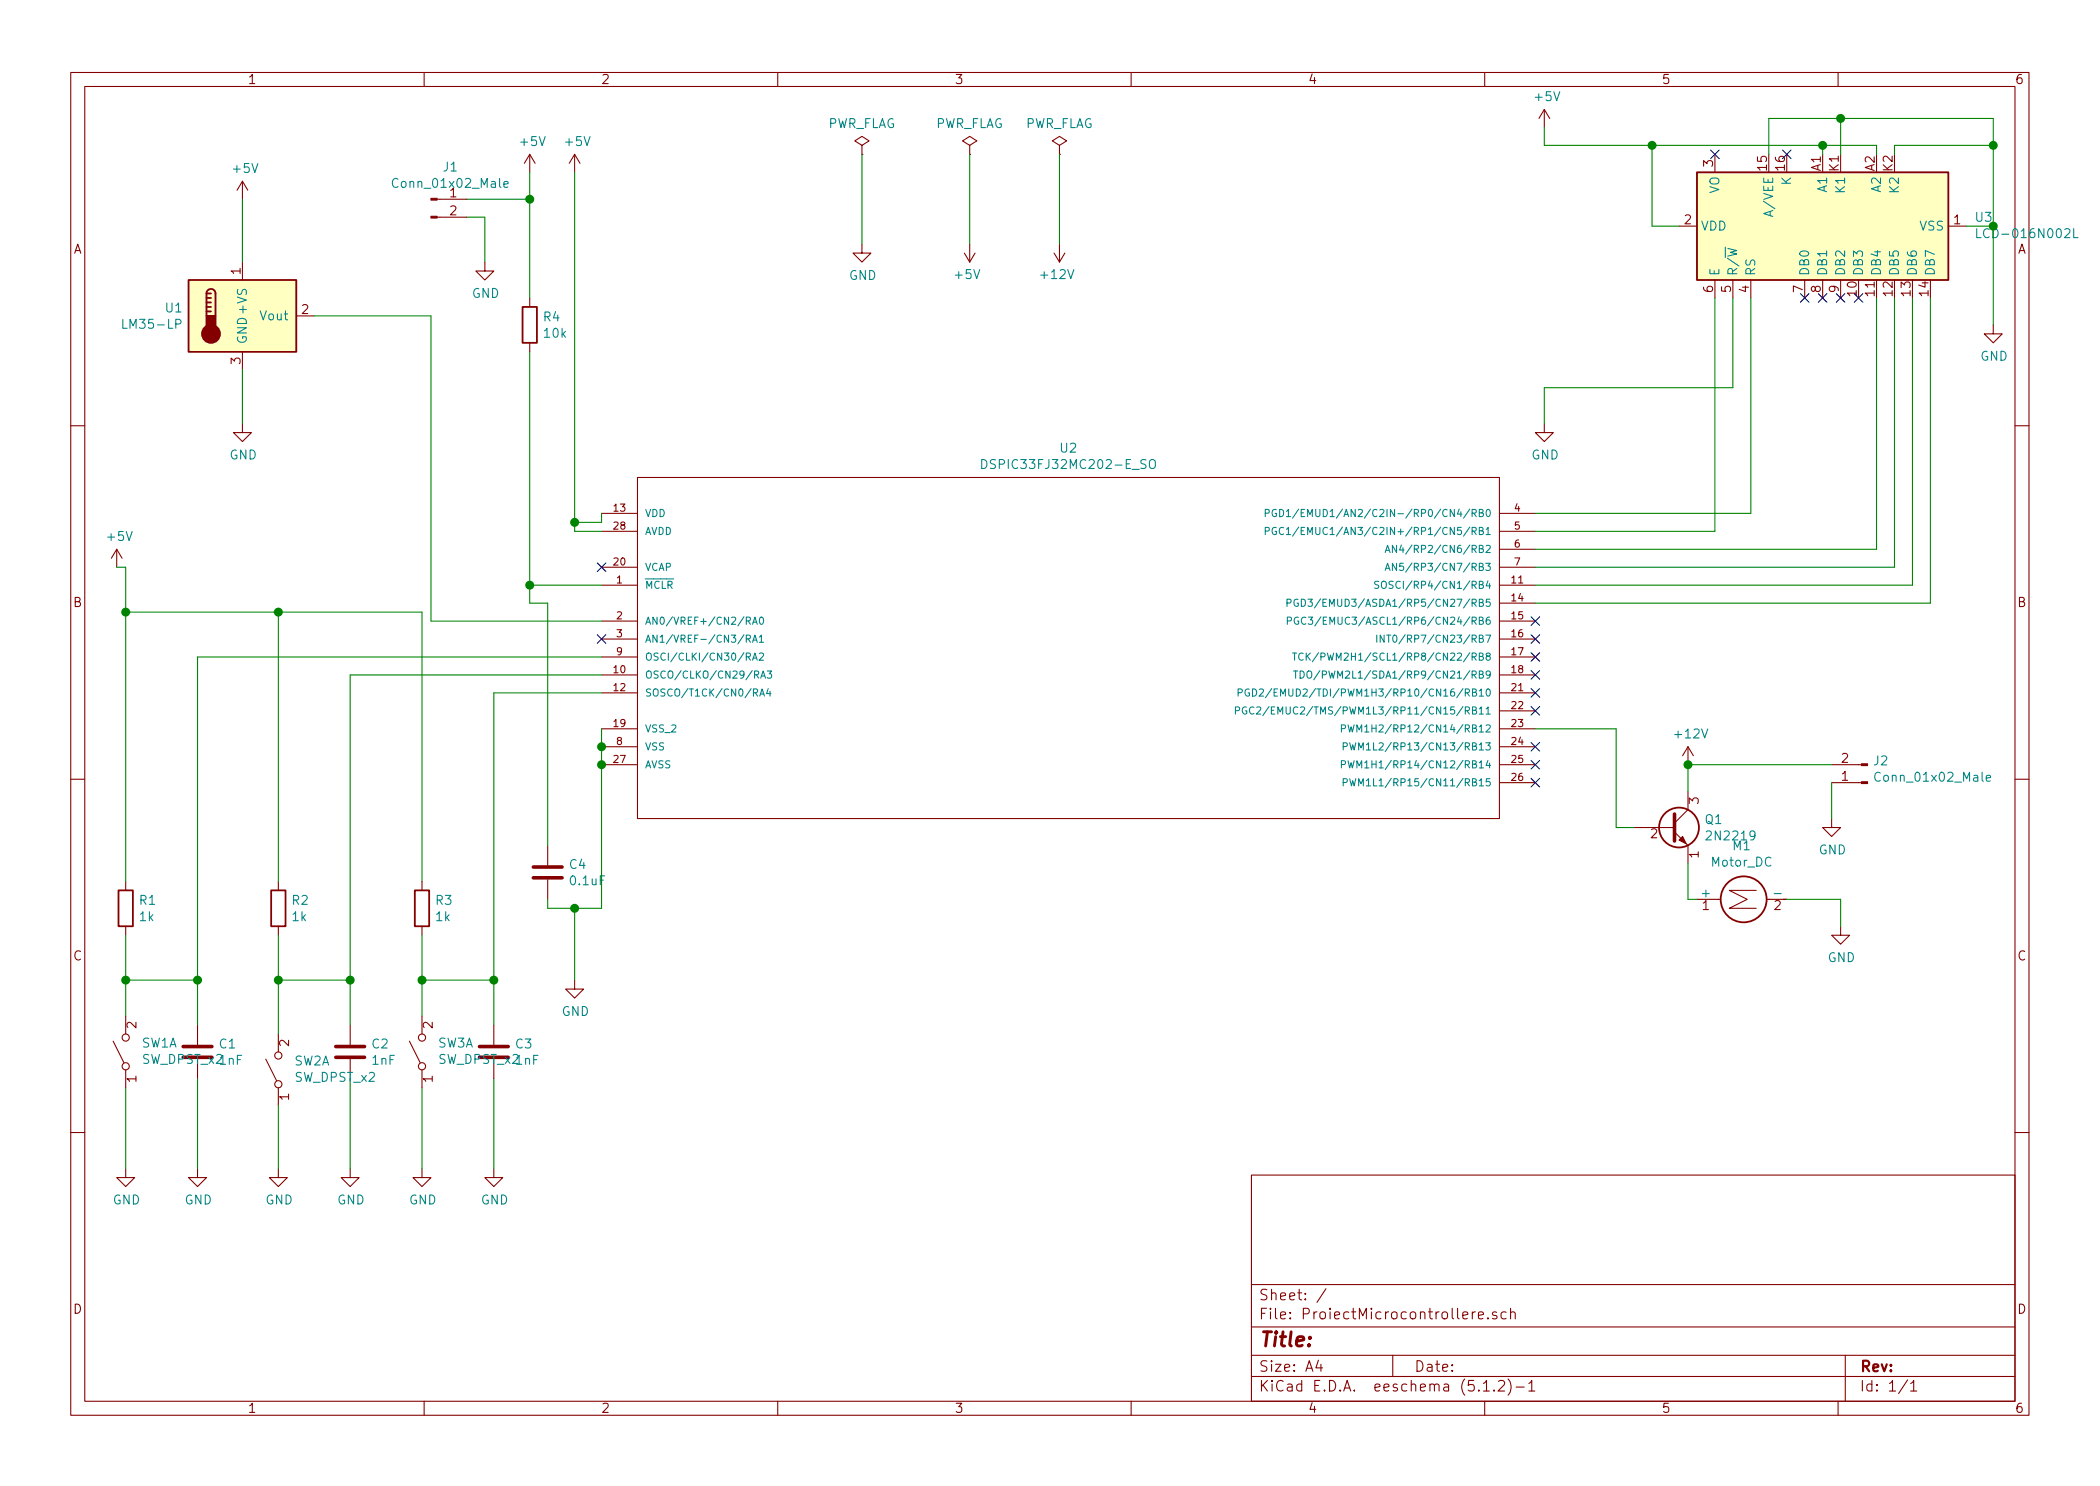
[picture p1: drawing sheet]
EESchema Schematic File Version 4
EELAYER 30 0
EELAYER END
$Descr A4 11693 8268
encoding utf-8
Sheet 1 1
Title ""
Date ""
Rev ""
Comp ""
Comment1 ""
Comment2 ""
Comment3 ""
Comment4 ""
$EndDescr
$Comp
L ProiectMicrocontrollere-rescue:DSPIC33FJ32MC202-E_SO-DSPIC33FJ32MC202-E_SO U2
U 1 1
P 5950 3450
F 0 "U2" H 5950 4415 50  0000 C CNN
F 1 "DSPIC33FJ32MC202-E_SO" H 5950 4324 50  0000 C CNN
F 2 "Package_SO:TSSOP-40_8x14mm_P0.65mm" H 5950 3450 50  0001 L BNN
F 3 "" H 5950 3450 50  0001 L BNN
F 4 "PICmicro - dsPIC 16-bit Digital Signal Controllers 16B DSC 28LD32KB Motor40 MIPS" H 5950 3450 50  0001 L BNN "Field4"
F 5 "Unavailable" H 5950 3450 50  0001 L BNN "Field5"
F 6 "Microchip" H 5950 3450 50  0001 L BNN "Field6"
F 7 "SO-28 Microchip" H 5950 3450 50  0001 L BNN "Field7"
F 8 "None" H 5950 3450 50  0001 L BNN "Field8"
	1    5950 3450
	1    0    0    -1  
$EndComp
$Comp
L Sensor_Temperature:LM35-LP U1
U 1 1
P 1350 1750
F 0 "U1" H 1021 1796 50  0000 R CNN
F 1 "LM35-LP" H 1021 1705 50  0000 R CNN
F 2 "Package_TO_SOT_THT:TO-92" H 1400 1500 50  0001 L CNN
F 3 "http://www.ti.com/lit/ds/symlink/lm35.pdf" H 1350 1750 50  0001 C CNN
	1    1350 1750
	1    0    0    -1  
$EndComp
$Comp
L Display_Character:LCD-016N002L U3
U 1 1
P 10150 1250
F 0 "U3" V 10196 406 50  0000 R CNN
F 1 "LCD-016N002L" V 10105 406 50  0000 R CNN
F 2 "Display:LCD-016N002L" H 10170 330 50  0001 C CNN
F 3 "http://www.vishay.com/docs/37299/37299.pdf" H 10650 950 50  0001 C CNN
	1    10150 1250
	0    -1   -1   0   
$EndComp
$Comp
L Motor:Motor_DC M1
U 1 1
P 9650 5000
F 0 "M1" V 9945 4950 50  0000 C CNN
F 1 "Motor_DC" V 9854 4950 50  0000 C CNN
F 2 "Connector_PinHeader_2.54mm:PinHeader_1x02_P2.54mm_Vertical" H 9650 4910 50  0001 C CNN
F 3 "~" H 9650 4910 50  0001 C CNN
	1    9650 5000
	0    -1   -1   0   
$EndComp
$Comp
L Transistor_BJT:2N2219 Q1
U 1 1
P 9300 4600
F 0 "Q1" H 9490 4646 50  0000 L CNN
F 1 "2N2219" H 9490 4555 50  0000 L CNN
F 2 "Package_TO_SOT_THT:TO-39-3" H 9500 4525 50  0001 L CIN
F 3 "http://www.onsemi.com/pub_link/Collateral/2N2219-D.PDF" H 9300 4600 50  0001 L CNN
	1    9300 4600
	1    0    0    -1  
$EndComp
$Comp
L power:+12V #PWR0101
U 1 1
P 9400 4250
F 0 "#PWR0101" H 9400 4100 50  0001 C CNN
F 1 "+12V" H 9415 4423 50  0000 C CNN
F 2 "" H 9400 4250 50  0001 C CNN
F 3 "" H 9400 4250 50  0001 C CNN
	1    9400 4250
	1    0    0    -1  
$EndComp
Wire Wire Line
	9400 4250 9400 4400
$Comp
L power:GND #PWR0102
U 1 1
P 10250 5150
F 0 "#PWR0102" H 10250 4900 50  0001 C CNN
F 1 "GND" H 10255 4977 50  0000 C CNN
F 2 "" H 10250 5150 50  0001 C CNN
F 3 "" H 10250 5150 50  0001 C CNN
	1    10250 5150
	1    0    0    -1  
$EndComp
Wire Wire Line
	10250 5150 10250 5000
Wire Wire Line
	9100 4600 9000 4600
Wire Wire Line
	9000 4600 9000 4050
Wire Wire Line
	9000 4050 8550 4050
Wire Wire Line
	9750 1650 9750 2850
Wire Wire Line
	9750 2850 8550 2850
Wire Wire Line
	9550 1650 9550 2950
Wire Wire Line
	9550 2950 8550 2950
Wire Wire Line
	10450 1650 10450 3050
Wire Wire Line
	10450 3050 8550 3050
Wire Wire Line
	8550 3150 10550 3150
Wire Wire Line
	10550 3150 10550 1650
Wire Wire Line
	8550 3250 10650 3250
Wire Wire Line
	10650 3250 10650 1650
Wire Wire Line
	10750 1650 10750 3350
Wire Wire Line
	10750 3350 8550 3350
$Comp
L Device:R R1
U 1 1
P 700 5050
F 0 "R1" H 770 5096 50  0000 L CNN
F 1 "1k" H 770 5005 50  0000 L CNN
F 2 "Resistor_SMD:R_1206_3216Metric" V 630 5050 50  0001 C CNN
F 3 "~" H 700 5050 50  0001 C CNN
	1    700  5050
	1    0    0    -1  
$EndComp
$Comp
L Device:R R2
U 1 1
P 1550 5050
F 0 "R2" H 1620 5096 50  0000 L CNN
F 1 "1k" H 1620 5005 50  0000 L CNN
F 2 "Resistor_SMD:R_1206_3216Metric" V 1480 5050 50  0001 C CNN
F 3 "~" H 1550 5050 50  0001 C CNN
	1    1550 5050
	1    0    0    -1  
$EndComp
$Comp
L Device:R R4
U 1 1
P 2950 1800
F 0 "R4" H 3020 1846 50  0000 L CNN
F 1 "10k" H 3020 1755 50  0000 L CNN
F 2 "Resistor_SMD:R_1206_3216Metric" V 2880 1800 50  0001 C CNN
F 3 "~" H 2950 1800 50  0001 C CNN
	1    2950 1800
	1    0    0    -1  
$EndComp
$Comp
L Device:C C1
U 1 1
P 1100 5850
F 0 "C1" H 1215 5896 50  0000 L CNN
F 1 "1nF" H 1215 5805 50  0000 L CNN
F 2 "Capacitor_SMD:C_1206_3216Metric" H 1138 5700 50  0001 C CNN
F 3 "~" H 1100 5850 50  0001 C CNN
	1    1100 5850
	1    0    0    -1  
$EndComp
$Comp
L Device:C C2
U 1 1
P 1950 5850
F 0 "C2" H 2065 5896 50  0000 L CNN
F 1 "1nF" H 2065 5805 50  0000 L CNN
F 2 "Capacitor_SMD:C_1206_3216Metric" H 1988 5700 50  0001 C CNN
F 3 "~" H 1950 5850 50  0001 C CNN
	1    1950 5850
	1    0    0    -1  
$EndComp
$Comp
L Device:C C3
U 1 1
P 2750 5850
F 0 "C3" H 2865 5896 50  0000 L CNN
F 1 "1nF" H 2865 5805 50  0000 L CNN
F 2 "Capacitor_SMD:C_1206_3216Metric" H 2788 5700 50  0001 C CNN
F 3 "~" H 2750 5850 50  0001 C CNN
	1    2750 5850
	1    0    0    -1  
$EndComp
$Comp
L Device:C C4
U 1 1
P 3050 4850
F 0 "C4" H 3165 4896 50  0000 L CNN
F 1 "0.1uF" H 3165 4805 50  0000 L CNN
F 2 "Capacitor_SMD:C_1206_3216Metric" H 3088 4700 50  0001 C CNN
F 3 "~" H 3050 4850 50  0001 C CNN
	1    3050 4850
	1    0    0    -1  
$EndComp
Wire Wire Line
	2400 1750 2400 3450
Wire Wire Line
	2400 3450 3350 3450
Wire Wire Line
	1750 1750 2400 1750
Wire Wire Line
	3350 3250 2950 3250
$Comp
L power:+5V #PWR0103
U 1 1
P 2950 950
F 0 "#PWR0103" H 2950 800 50  0001 C CNN
F 1 "+5V" H 2965 1123 50  0000 C CNN
F 2 "" H 2950 950 50  0001 C CNN
F 3 "" H 2950 950 50  0001 C CNN
	1    2950 950 
	1    0    0    -1  
$EndComp
Wire Wire Line
	2950 1650 2950 1100
Wire Wire Line
	700  5200 700  5450
Wire Wire Line
	1550 5200 1550 5450
Wire Wire Line
	1100 5700 1100 5450
Wire Wire Line
	700  5450 1100 5450
Connection ~ 700  5450
Wire Wire Line
	700  5450 700  5650
Connection ~ 1100 5450
Wire Wire Line
	1550 5450 1950 5450
Connection ~ 1550 5450
Connection ~ 1950 5450
Wire Wire Line
	1950 5450 1950 5700
$Comp
L power:GND #PWR0104
U 1 1
P 700 6500
F 0 "#PWR0104" H 700 6250 50  0001 C CNN
F 1 "GND" H 705 6327 50  0000 C CNN
F 2 "" H 700 6500 50  0001 C CNN
F 3 "" H 700 6500 50  0001 C CNN
	1    700  6500
	1    0    0    -1  
$EndComp
$Comp
L power:GND #PWR0105
U 1 1
P 1100 6500
F 0 "#PWR0105" H 1100 6250 50  0001 C CNN
F 1 "GND" H 1105 6327 50  0000 C CNN
F 2 "" H 1100 6500 50  0001 C CNN
F 3 "" H 1100 6500 50  0001 C CNN
	1    1100 6500
	1    0    0    -1  
$EndComp
$Comp
L power:GND #PWR0106
U 1 1
P 1550 6500
F 0 "#PWR0106" H 1550 6250 50  0001 C CNN
F 1 "GND" H 1555 6327 50  0000 C CNN
F 2 "" H 1550 6500 50  0001 C CNN
F 3 "" H 1550 6500 50  0001 C CNN
	1    1550 6500
	1    0    0    -1  
$EndComp
$Comp
L power:GND #PWR0107
U 1 1
P 1950 6500
F 0 "#PWR0107" H 1950 6250 50  0001 C CNN
F 1 "GND" H 1955 6327 50  0000 C CNN
F 2 "" H 1950 6500 50  0001 C CNN
F 3 "" H 1950 6500 50  0001 C CNN
	1    1950 6500
	1    0    0    -1  
$EndComp
$Comp
L power:GND #PWR0108
U 1 1
P 2350 6500
F 0 "#PWR0108" H 2350 6250 50  0001 C CNN
F 1 "GND" H 2355 6327 50  0000 C CNN
F 2 "" H 2350 6500 50  0001 C CNN
F 3 "" H 2350 6500 50  0001 C CNN
	1    2350 6500
	1    0    0    -1  
$EndComp
$Comp
L power:GND #PWR0109
U 1 1
P 2750 6500
F 0 "#PWR0109" H 2750 6250 50  0001 C CNN
F 1 "GND" H 2755 6327 50  0000 C CNN
F 2 "" H 2750 6500 50  0001 C CNN
F 3 "" H 2750 6500 50  0001 C CNN
	1    2750 6500
	1    0    0    -1  
$EndComp
Wire Wire Line
	2750 6000 2750 6500
Wire Wire Line
	2350 6500 2350 6050
Wire Wire Line
	1950 6000 1950 6500
Wire Wire Line
	1100 6000 1100 6500
Wire Wire Line
	700  6050 700  6500
Wire Wire Line
	2350 5200 2350 5450
Wire Wire Line
	2350 5450 2750 5450
Connection ~ 2350 5450
Wire Wire Line
	2350 5450 2350 5650
Connection ~ 2750 5450
Wire Wire Line
	2750 5450 2750 5700
Wire Wire Line
	2750 3850 3350 3850
Wire Wire Line
	2750 3850 2750 5450
Wire Wire Line
	1950 3750 3350 3750
Wire Wire Line
	1950 3750 1950 5450
Wire Wire Line
	1100 3650 3350 3650
Wire Wire Line
	1100 3650 1100 5450
$Comp
L power:+5V #PWR0110
U 1 1
P 650 3150
F 0 "#PWR0110" H 650 3000 50  0001 C CNN
F 1 "+5V" H 665 3323 50  0000 C CNN
F 2 "" H 650 3150 50  0001 C CNN
F 3 "" H 650 3150 50  0001 C CNN
	1    650  3150
	1    0    0    -1  
$EndComp
Wire Wire Line
	700  4900 700  3400
Wire Wire Line
	700  3150 650  3150
Wire Wire Line
	1550 4900 1550 3400
Wire Wire Line
	1550 3400 700  3400
Connection ~ 700  3400
Wire Wire Line
	700  3400 700  3150
Wire Wire Line
	2350 4900 2350 3400
Wire Wire Line
	2350 3400 1550 3400
Connection ~ 1550 3400
$Comp
L Device:R R3
U 1 1
P 2350 5050
F 0 "R3" H 2420 5096 50  0000 L CNN
F 1 "1k" H 2420 5005 50  0000 L CNN
F 2 "Resistor_SMD:R_1206_3216Metric" V 2280 5050 50  0001 C CNN
F 3 "~" H 2350 5050 50  0001 C CNN
	1    2350 5050
	1    0    0    -1  
$EndComp
$Comp
L power:GND #PWR0111
U 1 1
P 3200 5450
F 0 "#PWR0111" H 3200 5200 50  0001 C CNN
F 1 "GND" H 3205 5277 50  0000 C CNN
F 2 "" H 3200 5450 50  0001 C CNN
F 3 "" H 3200 5450 50  0001 C CNN
	1    3200 5450
	1    0    0    -1  
$EndComp
Wire Wire Line
	3050 3350 2950 3350
Wire Wire Line
	2950 3350 2950 3250
Connection ~ 2950 3250
Wire Wire Line
	3050 3350 3050 4700
Wire Wire Line
	3350 4050 3350 4150
Wire Wire Line
	3350 4250 3350 4150
Connection ~ 3350 4150
Wire Wire Line
	3350 5050 3350 4250
Connection ~ 3350 4250
Wire Wire Line
	3050 5000 3050 5050
$Comp
L power:+5V #PWR0112
U 1 1
P 1350 1100
F 0 "#PWR0112" H 1350 950 50  0001 C CNN
F 1 "+5V" H 1365 1273 50  0000 C CNN
F 2 "" H 1350 1100 50  0001 C CNN
F 3 "" H 1350 1100 50  0001 C CNN
	1    1350 1100
	1    0    0    -1  
$EndComp
$Comp
L power:+5V #PWR0113
U 1 1
P 8600 700
F 0 "#PWR0113" H 8600 550 50  0001 C CNN
F 1 "+5V" H 8615 873 50  0000 C CNN
F 2 "" H 8600 700 50  0001 C CNN
F 3 "" H 8600 700 50  0001 C CNN
	1    8600 700 
	1    0    0    -1  
$EndComp
$Comp
L power:GND #PWR0114
U 1 1
P 8600 2350
F 0 "#PWR0114" H 8600 2100 50  0001 C CNN
F 1 "GND" H 8605 2177 50  0000 C CNN
F 2 "" H 8600 2350 50  0001 C CNN
F 3 "" H 8600 2350 50  0001 C CNN
	1    8600 2350
	1    0    0    -1  
$EndComp
$Comp
L power:GND #PWR0115
U 1 1
P 1350 2350
F 0 "#PWR0115" H 1350 2100 50  0001 C CNN
F 1 "GND" H 1355 2177 50  0000 C CNN
F 2 "" H 1350 2350 50  0001 C CNN
F 3 "" H 1350 2350 50  0001 C CNN
	1    1350 2350
	1    0    0    -1  
$EndComp
Wire Wire Line
	1350 2350 1350 2050
Wire Wire Line
	1350 1450 1350 1100
Wire Wire Line
	8600 700  8600 800 
Wire Wire Line
	9350 1250 9200 1250
Wire Wire Line
	9200 1250 9200 800 
Wire Wire Line
	9200 800  8600 800 
Wire Wire Line
	9650 1650 9650 2150
Wire Wire Line
	9650 2150 8600 2150
Wire Wire Line
	8600 2150 8600 2350
Wire Wire Line
	10150 850  10150 800 
Wire Wire Line
	10150 800  9200 800 
Connection ~ 9200 800 
Wire Wire Line
	10450 850  10450 800 
Wire Wire Line
	10450 800  10150 800 
Connection ~ 10150 800 
$Comp
L power:GND #PWR0116
U 1 1
P 11100 1800
F 0 "#PWR0116" H 11100 1550 50  0001 C CNN
F 1 "GND" H 11105 1627 50  0000 C CNN
F 2 "" H 11100 1800 50  0001 C CNN
F 3 "" H 11100 1800 50  0001 C CNN
	1    11100 1800
	1    0    0    -1  
$EndComp
Wire Wire Line
	10550 850  10550 800 
Wire Wire Line
	10550 800  11100 800 
Wire Wire Line
	10250 850  10250 650 
Wire Wire Line
	10250 650  11100 650 
Wire Wire Line
	11100 650  11100 800 
Connection ~ 11100 800 
NoConn ~ 8550 3450
NoConn ~ 8550 3550
NoConn ~ 8550 3650
NoConn ~ 8550 3750
NoConn ~ 8550 3850
NoConn ~ 8550 3950
NoConn ~ 8550 4150
NoConn ~ 8550 4250
NoConn ~ 8550 4350
NoConn ~ 3350 3150
NoConn ~ 3350 3550
NoConn ~ 10050 1650
NoConn ~ 10150 1650
NoConn ~ 10250 1650
NoConn ~ 10350 1650
NoConn ~ 9550 850 
NoConn ~ 9950 850 
Wire Wire Line
	3050 5050 3200 5050
Wire Wire Line
	3200 5450 3200 5050
Connection ~ 3200 5050
Wire Wire Line
	3200 5050 3350 5050
Wire Wire Line
	11100 800  11100 1250
Wire Wire Line
	11100 1250 10950 1250
Connection ~ 11100 1250
Wire Wire Line
	11100 1250 11100 1800
$Comp
L power:PWR_FLAG #FLG0101
U 1 1
P 4800 850
F 0 "#FLG0101" H 4800 925 50  0001 C CNN
F 1 "PWR_FLAG" H 4800 1023 50  0000 C CNN
F 2 "" H 4800 850 50  0001 C CNN
F 3 "~" H 4800 850 50  0001 C CNN
	1    4800 850 
	1    0    0    -1  
$EndComp
$Comp
L power:PWR_FLAG #FLG0102
U 1 1
P 5400 850
F 0 "#FLG0102" H 5400 925 50  0001 C CNN
F 1 "PWR_FLAG" H 5400 1023 50  0000 C CNN
F 2 "" H 5400 850 50  0001 C CNN
F 3 "~" H 5400 850 50  0001 C CNN
	1    5400 850 
	1    0    0    -1  
$EndComp
$Comp
L power:+5V #PWR0117
U 1 1
P 5400 1350
F 0 "#PWR0117" H 5400 1200 50  0001 C CNN
F 1 "+5V" H 5415 1523 50  0000 C CNN
F 2 "" H 5400 1350 50  0001 C CNN
F 3 "" H 5400 1350 50  0001 C CNN
	1    5400 1350
	-1   0    0    1   
$EndComp
$Comp
L power:GND #PWR0118
U 1 1
P 4800 1350
F 0 "#PWR0118" H 4800 1100 50  0001 C CNN
F 1 "GND" H 4805 1177 50  0000 C CNN
F 2 "" H 4800 1350 50  0001 C CNN
F 3 "" H 4800 1350 50  0001 C CNN
	1    4800 1350
	1    0    0    -1  
$EndComp
Wire Wire Line
	5400 850  5400 1350
$Comp
L Connector:Conn_01x02_Male J1
U 1 1
P 2400 1100
F 0 "J1" H 2508 1281 50  0000 C CNN
F 1 "Conn_01x02_Male" H 2508 1190 50  0000 C CNN
F 2 "Connector_PinHeader_2.54mm:PinHeader_1x02_P2.54mm_Vertical" H 2400 1100 50  0001 C CNN
F 3 "~" H 2400 1100 50  0001 C CNN
	1    2400 1100
	1    0    0    -1  
$EndComp
Wire Wire Line
	2600 1100 2950 1100
Connection ~ 2950 1100
Wire Wire Line
	2950 1100 2950 950 
Wire Wire Line
	2600 1200 2700 1200
Wire Wire Line
	2700 1200 2700 1450
$Comp
L ProiectMicrocontrollere-rescue:SW_DPST_x2-Switch SW1
U 1 1
P 700 5850
F 0 "SW1" V 746 5762 50  0000 R CNN
F 1 "SW_DPST_x2" V 655 5762 50  0000 R CNN
F 2 "Button_Switch_THT:SW_DIP_SPSTx01_Slide_9.78x4.72mm_W7.62mm_P2.54mm" H 700 5850 50  0001 C CNN
F 3 "~" H 700 5850 50  0001 C CNN
	1    700  5850
	0    -1   -1   0   
$EndComp
$Comp
L ProiectMicrocontrollere-rescue:SW_DPST_x2-Switch SW2
U 1 1
P 1550 5950
F 0 "SW2" V 1596 5862 50  0000 R CNN
F 1 "SW_DPST_x2" V 1505 5862 50  0000 R CNN
F 2 "Button_Switch_THT:SW_DIP_SPSTx01_Slide_9.78x4.72mm_W7.62mm_P2.54mm" H 1550 5950 50  0001 C CNN
F 3 "~" H 1550 5950 50  0001 C CNN
	1    1550 5950
	0    -1   -1   0   
$EndComp
$Comp
L ProiectMicrocontrollere-rescue:SW_DPST_x2-Switch SW3
U 1 1
P 2350 5850
F 0 "SW3" V 2396 5762 50  0000 R CNN
F 1 "SW_DPST_x2" V 2305 5762 50  0000 R CNN
F 2 "Button_Switch_THT:SW_DIP_SPSTx01_Slide_9.78x4.72mm_W7.62mm_P2.54mm" H 2350 5850 50  0001 C CNN
F 3 "~" H 2350 5850 50  0001 C CNN
	1    2350 5850
	0    -1   -1   0   
$EndComp
Wire Wire Line
	1550 5450 1550 5750
Wire Wire Line
	1550 6150 1550 6500
Wire Wire Line
	9850 650  9850 850 
$Comp
L power:+5V #PWR0120
U 1 1
P 3200 950
F 0 "#PWR0120" H 3200 800 50  0001 C CNN
F 1 "+5V" H 3215 1123 50  0000 C CNN
F 2 "" H 3200 950 50  0001 C CNN
F 3 "" H 3200 950 50  0001 C CNN
	1    3200 950 
	1    0    0    -1  
$EndComp
Wire Wire Line
	3200 950  3200 2900
Wire Wire Line
	3200 2900 3350 2900
Wire Wire Line
	3350 2900 3350 2850
Wire Wire Line
	2950 1950 2950 3250
Wire Wire Line
	3350 2950 3200 2950
Wire Wire Line
	3200 2950 3200 2900
Connection ~ 3200 2900
Wire Wire Line
	9850 650  10250 650 
Connection ~ 10250 650 
Wire Wire Line
	4800 850  4800 1350
$Comp
L power:GND #PWR0119
U 1 1
P 2700 1450
F 0 "#PWR0119" H 2700 1200 50  0001 C CNN
F 1 "GND" H 2705 1277 50  0000 C CNN
F 2 "" H 2700 1450 50  0001 C CNN
F 3 "" H 2700 1450 50  0001 C CNN
	1    2700 1450
	1    0    0    -1  
$EndComp
$Comp
L power:PWR_FLAG #FLG0103
U 1 1
P 5900 850
F 0 "#FLG0103" H 5900 925 50  0001 C CNN
F 1 "PWR_FLAG" H 5900 1023 50  0000 C CNN
F 2 "" H 5900 850 50  0001 C CNN
F 3 "~" H 5900 850 50  0001 C CNN
	1    5900 850 
	1    0    0    -1  
$EndComp
$Comp
L power:+12V #PWR0121
U 1 1
P 5900 1350
F 0 "#PWR0121" H 5900 1200 50  0001 C CNN
F 1 "+12V" H 5915 1523 50  0000 C CNN
F 2 "" H 5900 1350 50  0001 C CNN
F 3 "" H 5900 1350 50  0001 C CNN
	1    5900 1350
	-1   0    0    1   
$EndComp
Wire Wire Line
	5900 850  5900 1350
Wire Wire Line
	9400 4800 9400 5000
Wire Wire Line
	9400 5000 9450 5000
$Comp
L Connector:Conn_01x02_Male J2
U 1 1
P 10400 4350
F 0 "J2" H 10372 4232 50  0000 R CNN
F 1 "Conn_01x02_Male" H 10372 4323 50  0000 R CNN
F 2 "Connector_PinHeader_2.54mm:PinHeader_1x02_P2.54mm_Vertical" H 10400 4350 50  0001 C CNN
F 3 "~" H 10400 4350 50  0001 C CNN
	1    10400 4350
	-1   0    0    1   
$EndComp
Wire Wire Line
	10200 4250 9400 4250
Connection ~ 9400 4250
Wire Wire Line
	9950 5000 10250 5000
$Comp
L power:GND #PWR0122
U 1 1
P 10200 4550
F 0 "#PWR0122" H 10200 4300 50  0001 C CNN
F 1 "GND" H 10205 4377 50  0000 C CNN
F 2 "" H 10200 4550 50  0001 C CNN
F 3 "" H 10200 4550 50  0001 C CNN
	1    10200 4550
	1    0    0    -1  
$EndComp
Wire Wire Line
	10200 4550 10200 4350
$EndSCHEMATC
